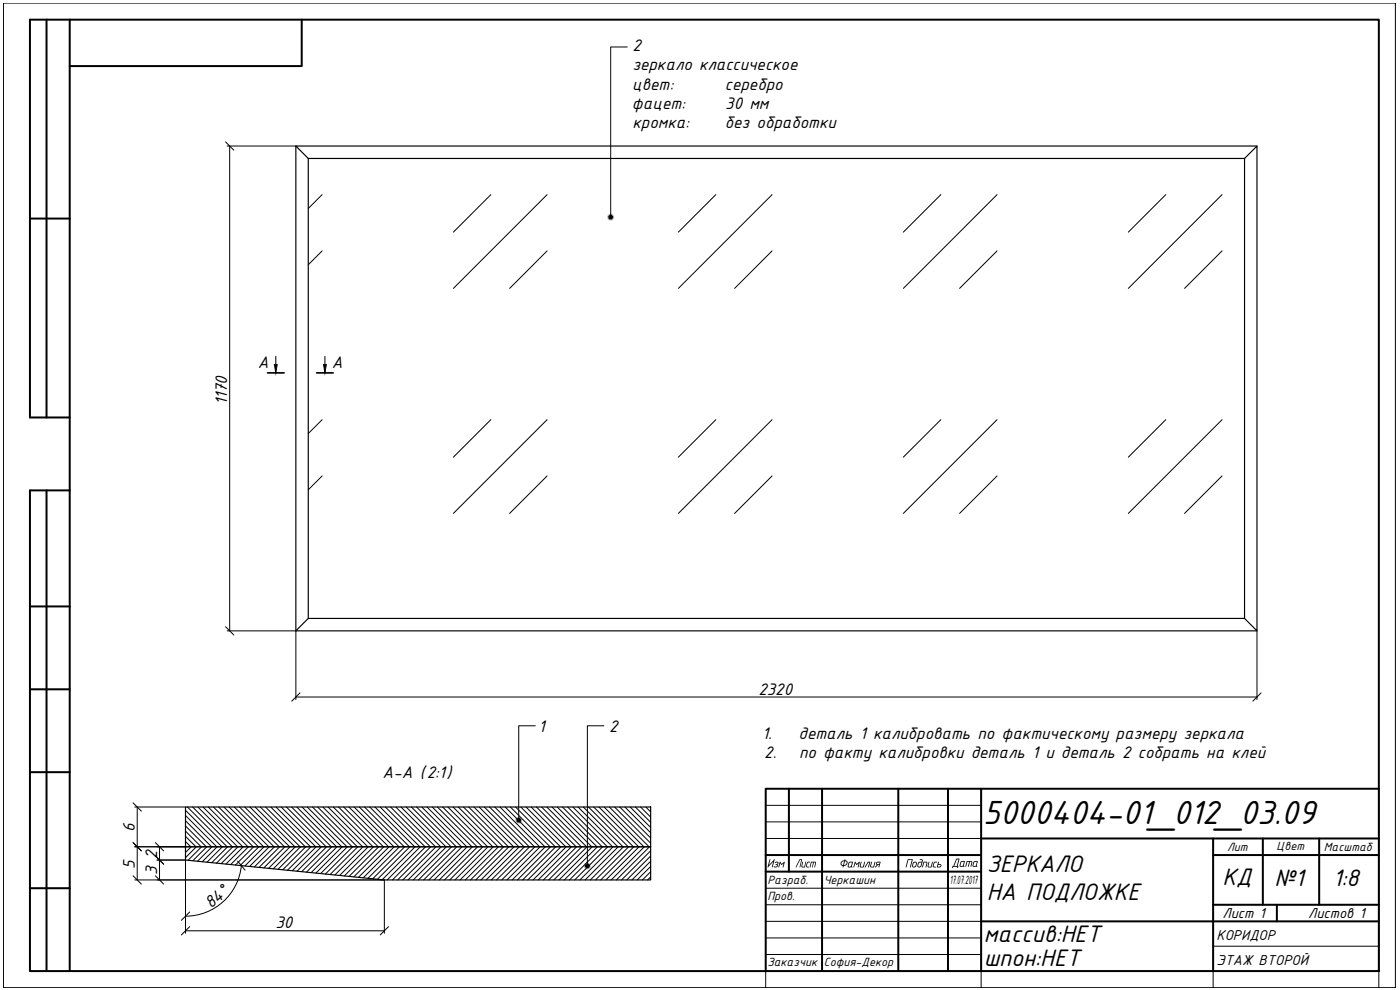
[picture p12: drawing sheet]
<svg xmlns="http://www.w3.org/2000/svg" width="420mm" height="297mm" viewBox="0 0 420 297" stroke-linecap="round" stroke-linejoin="round" font-family="sans-serif">
<path d="M88.8 43.8v145.5M373.5 47.5h-281v138.1M377.2 43.8h-288.4l3.7 3.7M377.2 43.8v145.5l-3.7-3.7v-138.1zM373.5 185.6h-281l-3.7 3.7h288.4M55.7 242.1h139.6v12h-139.6zM55.7 254.1h139.6v9.9h-80l-59.6-6z" fill="none" stroke="#000" stroke-width=".35"/>
<g fill="none" stroke="#000" stroke-width=".3">
<path d="M1 .9h417.8v295.4h-417.8zM413.8 236.7v59.6M229.8 241.6h64.7M229.8 246.6h64.7M229.8 251.6h64.7M229.8 266.5h64.7M229.8 271.5h64.7M229.8 276.4h64.7M229.8 281.4h64.7M229.8 286.4h64.7M294.5 291.4v4.9M364.1 291.4v4.9"/>
<path d="M364.1 283.9h49.7M413.8 291.4h-184v4.9"/>
</g>
<g fill="none" stroke="#000" stroke-width=".6">
<path d="M14 5.9v119.4M20.9 5.9h-11.9v119.4h11.9M20.9 5.9h392.9v285.5h-392.9zM90.5 5.9v13.9h-69.6M9 65.6h11.9M14 147.1v144.3M20.9 147.1h-11.9v144.3h11.9M9 182h11.9M9 206.8h11.9M9 231.7h11.9M236.8 236.7v24.8M246.7 236.7v54.7"/>
<path d="M269.6 236.7v54.7M284.5 236.7v54.7M294.5 236.7v54.7M413.8 236.7h-184v54.7M229.8 256.6h64.7M294.5 251.6h119.3M364.1 256.6h49.7M364.1 251.6v39.8M379 251.6v19.9M395.9 251.6v19.9M9 266.5h11.9M229.8 261.5h64.7"/>
<path d="M294.5 276.4h119.3M364.1 271.5h49.7M383.2 271.5v4.9"/>
</g>
<g fill="none" stroke="#000" stroke-width=".3">
<path d="M55.7 246.2l7.8 7.9M55.7 254.1h.1M55.7 244.7l9.4 9.4M55.7 252.5l1.5 1.6M55.7 243.1l10.9 11M55.7 250.9l3.1 3.2M55.7 249.4l4.7 4.7M55.7 247.8l6.2 6.3M55.8 254.1l-.1 .1M56.2 242.1l12 12M57.4 254.1l-1.7 1.7M57.8 242.1l11.9 12"/>
<path d="M58.9 254.1l-3.2 3.2M59.4 242.1l11.9 12M60.5 254.1l-4.1 4M60.9 242.1l12 12M62.1 254.1l-4.2 4.2M62.5 242.1l11.9 12M63.6 254.1l-4.3 4.3M64.1 242.1l11.9 12M65.2 254.1l-4.5 4.5M65.6 242.1l12 12M66.7 254.1l-4.6 4.6M67.2 242.1l11.9 12"/>
<path d="M68.3 254.1l-4.8 4.7M68.8 242.1l11.9 12M69.9 254.1l-4.9 4.9M70.3 242.1l12 12M71.4 254.1l-5 5M71.9 242.1l11.9 12M73 254.1l-5.2 5.2M73.4 242.1l12 12M74.6 254.1l-5.4 5.3M75 242.1l11.9 12M76.1 254.1l-5.4 5.4M76.6 242.1l11.9 12"/>
<path d="M77.7 254.1l-5.6 5.6M78.1 242.1l12 12M79.2 254.1l-5.7 5.7M79.7 242.1l11.9 12M80.8 254.1l-5.9 5.9M81.3 242.1l11.9 12M82.4 254.1l-6.1 6M82.8 242.1l12 12M83.9 254.1l-6.1 6.2M84.4 242.1l11.9 12M85.5 254.1l-6.3 6.3M85.9 242.1l12 12"/>
<path d="M87.1 254.1l-6.5 6.4M87.5 242.1l11.9 12M88.6 254.1l-6.6 6.6M89.1 242.1l11.9 12M90.2 254.1l-6.8 6.7M90.6 242.1l12 12M91.8 254.1l-6.9 6.9M92.2 242.1l11.9 12M93.3 254.1l-7 7M93.8 242.1l11.9 12M94.9 254.1l-7.2 7.1M95.3 242.1l12 12"/>
<path d="M96.4 254.1l-7.3 7.3M96.9 242.1l11.9 12M98 254.1l-7.5 7.4M98.5 242.1l11.9 12M99.6 254.1l-7.6 7.6M100 242.1l11.9 12M101.1 254.1l-7.7 7.7M101.6 242.1l11.9 12M102.7 254.1l-7.9 7.9M103.1 242.1l12 12M104.3 254.1l-8.1 8M104.7 242.1l11.9 12"/>
<path d="M105.8 254.1l-8.2 8.1M106.3 242.1l11.9 12M107.4 254.1l-8.3 8.3M107.8 242.1l12 12M109 254.1l-8.5 8.4M109.4 242.1l11.9 12M110.5 254.1l-8.6 8.6M111 242.1l11.9 12M112.1 254.1l-8.8 8.7M112.5 242.1l12 12M113.6 254.1l-8.8 8.9M114.1 242.1l11.9 12"/>
<path d="M115.2 254.1l-9 9M115.6 242.1l12 12M116.8 254.1l-9.2 9.1M117.2 242.1l11.9 12M118.3 254.1l-9.3 9.3M118.8 242.1l11.9 12M119.9 254.1l-9.5 9.4M120.3 242.1l12 12M121.5 254.1l-9.6 9.6M121.9 242.1l11.9 12M123 254.1l-9.7 9.7M123.5 242.1l11.9 12"/>
<path d="M124.6 254.1l-9.9 9.8M125 242.1l12 12M126.1 254.1l-9.9 9.9M126.6 242.1l11.9 12M127.7 254.1l-9.9 9.9M128.2 242.1l11.9 12M129.3 254.1l-10 9.9M129.7 242.1l11.9 12M130.8 254.1l-9.9 9.9M131.3 242.1l11.9 12M132.4 254.1l-9.9 9.9M132.8 242.1l12 12"/>
<path d="M134 254.1l-10 9.9M134.4 242.1l11.9 12M135.5 254.1l-9.9 9.9M136 242.1l11.9 12M137.1 254.1l-10 9.9M137.5 242.1l12 12M138.6 254.1l-9.9 9.9M139.1 242.1l11.9 12M140.2 254.1l-9.9 9.9M140.7 242.1l11.9 12M141.8 254.1l-10 9.9M142.2 242.1l12 12"/>
<path d="M143.3 254.1l-9.9 9.9M143.8 242.1l11.9 12M144.9 254.1l-9.9 9.9M145.3 242.1l12 12M146.5 254.1l-10 9.9M146.9 242.1l11.9 12M148 254.1l-9.9 9.9M148.5 242.1l11.9 12M149.6 254.1l-10 9.9M150 242.1l12 12M151.2 254.1l-10 9.9M151.6 242.1l11.9 12"/>
<path d="M152.7 254.1l-9.9 9.9M153.2 242.1l11.9 12M154.3 254.1l-10 9.9M154.7 242.1l12 12M155.8 254.1l-9.9 9.9M156.3 242.1l11.9 12M157.4 254.1l-9.9 9.9M157.9 242.1l11.9 12M159 254.1l-10 9.9M159.4 242.1l11.9 12M160.5 254.1l-9.9 9.9M161 242.1l11.9 12"/>
<path d="M162.1 254.1l-10 9.9M162.5 242.1l12 12M163.7 254.1l-10 9.9M164.1 242.1l11.9 12M165.2 254.1l-9.9 9.9M165.7 242.1l11.9 12M166.8 254.1l-10 9.9M167.2 242.1l12 12M168.4 254.1l-10 9.9M168.8 242.1l11.9 12M169.9 254.1l-9.9 9.9M170.4 242.1l11.9 12"/>
<path d="M171.5 254.1l-10 9.9M171.9 242.1l12 12M173 254.1l-9.9 9.9M173.5 242.1l11.9 12M174.6 254.1l-9.9 9.9M175 242.1l12 12M176.2 254.1l-10 9.9M176.6 242.1l11.9 12M177.7 254.1l-9.9 9.9M178.2 242.1l11.9 12M179.3 254.1l-10 9.9M179.7 242.1l12 12"/>
<path d="M180.9 254.1l-10 9.9M181.3 242.1l11.9 12M182.4 254.1l-9.9 9.9M182.9 242.1l11.9 12M184 254.1l-10 9.9M184.4 242.1l10.9 10.9M185.5 254.1l-9.9 9.9M186 242.1l9.3 9.3M187.1 254.1l-9.9 9.9M187.5 242.1l7.8 7.8M188.7 254.1l-10 9.9M189.1 242.1l6.2 6.2"/>
<path d="M190.2 254.1l-9.9 9.9M190.7 242.1l4.6 4.6M191.8 254.1l-10 9.9M192.2 242.1l3.1 3.1M193.4 254.1l-10 9.9M193.8 242.1l1.5 1.5M194.9 254.1l-9.9 9.9M195.3 255.3l-8.8 8.7M195.3 256.9l-7.2 7.1M195.3 260l-4.1 4M195.3 258.4l-5.6 5.6M195.3 263.1l-.9 .9"/>
<path d="M195.3 261.5l-2.5 2.5"/>
</g>
<path d="M80.3 111.9h5M95 111.9h5" fill="none" stroke="#000" stroke-width=".5"/>
<path d="M82.8 106.9v2.5M97.5 106.9v2.5" fill="none" stroke="#000" stroke-width=".3"/>
<path d="M82.4 109.4h.8l-.4 2.5zM97.1 109.4h.8l-.4 2.5z" fill="#000" stroke="#000" stroke-width=".3"/>
<g fill="#000" stroke="#000" stroke-width=".3">
<path d="M183 65.2h.3zM183 65.2h.3zM183 65.3l.3-.1z"/>
<path d="M183.1 64.9l.2 .3zM183 65l.3 .2zM183 65.1l.3 .1z"/>
<path d="M183.3 65.2l-.2 .2zM183.3 65.2l-.1 .3zM183.3 65.2v.3z"/>
<path d="M183.3 65.2l.1 .3zM183.3 65.2l.1 .3zM183.3 65.2l.2 .2z"/>
<path d="M183.2 64.9l.1 .3zM183.1 64.9l.2 .3zM183.1 64.9l.2 .3z"/>
<path d="M183.3 65.2l.2 .2zM183.3 65.2h.3zM183.3 65.2h.3z"/>
<path d="M183.4 64.9l-.1 .3zM183.4 64.9l-.1 .3zM183.3 64.8v.4z"/>
<path d="M183.3 65.2h.3zM183.3 65.2l.3-.1zM183.3 65.2l.2-.3z"/>
<path d="M155.4 246.1h.3zM155.4 246.2l.3-.1zM155.4 246.3l.3-.2z"/>
<path d="M155.5 245.9l.2 .2zM155.4 245.9l.3 .2zM155.4 246l.3 .1z"/>
<path d="M155.5 246.3l.2-.2zM155.7 246.1l-.1 .3zM155.7 246.1l-.1 .3z"/>
<path d="M155.7 246.1v.3zM155.7 246.1l.1 .3zM155.7 246.1l.2 .2z"/>
<path d="M155.6 245.8l.1 .3zM155.5 245.8l.2 .3zM155.5 245.9l.2 .2z"/>
<path d="M155.7 246.1l.2 .2zM155.7 246.1l.2 .2zM155.7 246.1h.3z"/>
<path d="M155.8 245.8l-.1 .3zM155.8 245.8l-.1 .3zM155.7 245.8v.3z"/>
<path d="M155.7 246.1h.3zM155.7 246.1l.2-.2zM155.7 246.1l.2-.2z"/>
<path d="M176 259.8h.3zM176 259.9l.3-.1zM176 260l.3-.2z"/>
<path d="M176.1 259.6l.2 .2zM176 259.7l.3 .1zM176 259.7l.3 .1z"/>
<path d="M176.2 259.5l.1 .3zM176.1 259.6l.2 .2zM176.1 259.6l.2 .2z"/>
<path d="M176.4 259.6l-.1 .2zM176.4 259.5l-.1 .3zM176.3 259.5v.3z"/>
<path d="M176.3 259.8h.3zM176.3 259.8l.3-.1zM176.3 259.8l.2-.2z"/>
<path d="M176.3 259.8l-.2 .2zM176.3 259.8l-.1 .3zM176.3 259.8v.3z"/>
<path d="M176.3 259.8v.3zM176.3 259.8l.1 .3zM176.3 259.8l.2 .2z"/>
<path d="M176.3 259.8l.2 .2zM176.3 259.8l.2 .2zM176.3 259.8h.3z"/>
</g>
<g fill="none" stroke="#000" stroke-width=".3">
<path d="M188.3 14.1h-5v51.1M67.7 42.6l2.5 2.5M67.7 188l2.5 2.5M90 207.9l-2.5 2.5M160.6 217.8h-4.9v28.3M181.3 217.8h-5v42M378.5 207.9l-2.5 2.5M39.9 252.8l2.5 2.5M39.9 240.9l2.5 2.5M46.6 256.8l2.5 2.5M46.6 252.8l2.5 2.5M71.3 258.4l2.2 2.7"/>
<path d="M39.9 262.8l2.5 2.5M46.6 262.8l2.5 2.5M56.9 278l-2.5 2.5M56.9 273.6l-2.5 2.5M116.6 278l-2.5 2.5"/>
</g>
<g fill="none" stroke="#000" stroke-width=".3">
<path d="M96.7 58.4l-4.2 4.2M147.3 58.4l-11.2 11.2M164.2 58.4l-28.1 28.1M214.8 58.4l-11.2 11.2M231.7 58.4l-28.1 28.1M282.4 58.4l-11.3 11.2M299.2 58.4l-28.1 28.1M349.9 58.4l-11.3 11.2M366.8 58.4l-28.2 28.1M96.7 75.3l-4.2 4.1M164.2 75.3l-11.3 11.2M231.7 75.3l-11.2 11.2"/>
<path d="M299.2 75.3l-11.2 11.2M366.8 75.3l-11.3 11.2M96.7 125.9l-4.2 4.2M147.3 125.9l-11.2 11.3M164.2 125.9l-28.1 28.1M214.8 125.9l-11.2 11.3M231.7 125.9l-28.1 28.1M282.4 125.9l-11.3 11.3M299.2 125.9l-28.1 28.1M349.9 125.9l-11.3 11.3M366.8 125.9l-28.2 28.1M96.7 142.8l-4.2 4.2"/>
<path d="M164.2 142.8l-11.3 11.2M231.7 142.8l-11.2 11.2M299.2 142.8l-11.2 11.2M366.8 142.8l-11.3 11.2"/>
</g>
<g fill="none" stroke="#000" stroke-width=".3">
<path d="M68.2 43.8h20.6M68.9 43.8v145.5M68.2 189.3h20.6v20.6M377.2 189.3v20.6M88.8 209.1h288.4M40.4 254.1h15.3M40.4 242.1h15.3M41.2 242.1v21.9M47.1 258h8.6v22M47.9 254.1v9.9M72.4 259.7a16.8 16.8 0 0 1-16.7 15.2M40.4 264h74.9v16"/>
<path d="M55.7 279.3h59.6"/>
</g>
<text font-size="10.8" x="295.1" y="247.2">5000404-01_012_03.09</text>
<g font-size="7.7">
<text x="296.2" y="261.7">ЗЕРКАЛО</text>
<text x="296.2" y="270">НА ПОДЛОЖКЕ</text>
<text x="366.9" y="265.6">КД</text>
<text x="382.5" y="266">№1</text>
<text x="400" y="266">1:8</text>
<text x="295.2" y="282.8">массив:НЕТ</text>
<text x="295.2" y="289.8">шпон:НЕТ</text>
</g>
<g font-size="5.4">
<text x="189.8" y="15.3">2</text>
<text x="189.8" y="21.1">зеркало классическое</text>
<text x="189.7" y="26.9">цвет:</text>
<text x="217.6" y="26.9">серебро</text>
<text x="189.7" y="32.7">фацет:</text>
<text x="217.7" y="32.7">30 мм</text>
<text x="189.8" y="38.5">кромка:</text>
<text x="217.5" y="38.5">без обработки</text>
<text x="77.4" y="110.4">A</text>
<text x="99.6" y="110.4">A</text>
<text x="68.1" y="121.5" transform="rotate(-90 68.1 121.5)">1170</text>
<text x="227.6" y="208.4">2320</text>
<text x="161.6" y="219.5">1</text>
<text x="182.8" y="219.5">2</text>
<text x="228.7" y="221.8">1.</text>
<text x="239.7" y="221.8">деталь 1 калибровать по фактическому размеру зеркала</text>
<text x="229.4" y="227.6">2.</text>
<text x="239.8" y="227.6">по факту калибровки деталь 1 и деталь 2 собрать на клей</text>
<text x="114.8" y="233.6">A-A (2:1)</text>
<text x="40.4" y="249.7" transform="rotate(-90 40.4 249.7)">6</text>
<text x="47.1" y="257.7" transform="rotate(-90 47.1 257.7)">2</text>
<text x="40.4" y="260.7" transform="rotate(-90 40.4 260.7)">5</text>
<text x="47.1" y="262.7" transform="rotate(-90 47.1 262.7)">3</text>
<text x="63.4" y="272.8" transform="rotate(-42 63.4 272.8)">84°</text>
<text x="82.7" y="278.5">30</text>
</g>
<g font-size="4.6">
<text x="366.9" y="275.4">Лист 1</text>
<text x="392.6" y="275.4">Листов 1</text>
<text x="365.1" y="282">КОРИДОР</text>
<text x="365.1" y="289.5">ЭТАЖ ВТОРОЙ</text>
</g>
<g font-size="3.9">
<text x="368.3" y="255.3">Лит</text>
<text x="383.1" y="255.1">Цвет</text>
<text x="397.3" y="255.3">Масштаб</text>
<text x="230.1" y="260.3">Изм</text>
<text x="238.5" y="260.3">Лист</text>
<text x="251.7" y="260.3">Фамилия</text>
<text x="271.5" y="260.3">Подпись</text>
<text x="285.5" y="260.1">Дата</text>
<text x="230.3" y="265.1">Разраб.</text>
<text x="247.2" y="265.1">Черкашин</text>
<text x="285" y="265.1">17.07.2017</text>
<text x="230.3" y="270.1">Пров.</text>
<text x="230.3" y="290">Заказчик София-Декор</text>
</g>
</svg>
